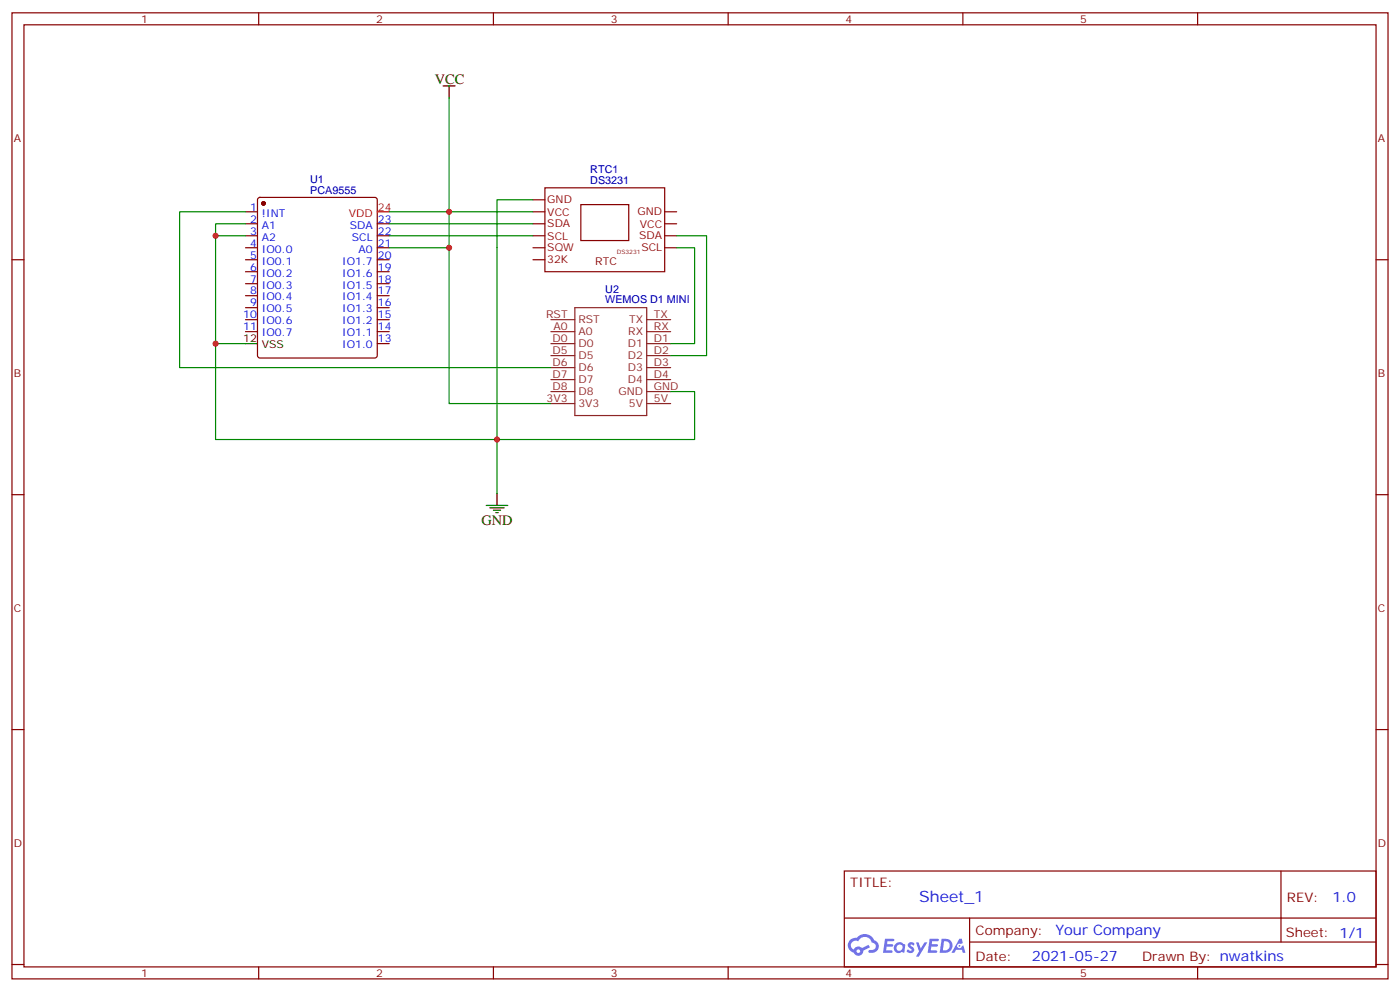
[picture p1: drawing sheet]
<svg xmlns="http://www.w3.org/2000/svg" width="412mm" height="292mm" viewBox="0 0 412 292" stroke-linecap="round" stroke-linejoin="round" font-family="sans-serif">
<g fill="none" stroke="#870000" stroke-width=".35">
<path d="M3.5 3.8h405.4v284.3h-405.4zM7.1 7.3h398.2v277.3h-398.2zM76.2 3.8v3.5M145.3 3.8v3.5M214.5 3.8v3.5M283.6 3.8v3.5M352.8 3.8v3.5M3.5 76.4h3.6M405.3 76.4h3.6M3.5 145.6h3.6M405.3 145.6h3.6M3.5 214.7h3.6"/>
<path d="M405.3 214.7h3.6M248.7 256.4h156.6v28.2h-156.6zM377.3 256.4v20.9M248.7 270.2h156.5M285.6 277.3h119.6M285.6 270.2v14.1M3.5 283.9h3.6M76.2 284.6v3.5M145.3 284.6v3.5M214.5 284.6v3.5M283.6 284.6v3.5M352.8 284.6v3.5"/>
<path d="M405.3 283.9h3.6"/>
</g>
<g fill="#5487ff">
<path d="M267.7 277.5a1.22 1.22 0 0 1 1.7 .3l-.4 .6a.47 .47 0 0 0-.3-.4 .47 .47 0 0 0-.5 .2l.1 .2a1.14 1.14 0 0 1 .8 1.7 1.14 1.14 0 0 1-1.9 0l-.2-.2 .5-.5 .7 .4a.29 .29 0 0 0 .3-.2 .29 .29 0 0 0-.2-.4 1.04 1.04 0 0 1-.6-1.7z"/>
<path d="M260.7 276.3h2.4l.3 .2-.2 .5h-1.8l-.1 .9h1.5l.3 .4-.3 .3h-1.6l-.2 1.1 1.7 .1 .2 .3-.2 .3h-2.6z"/>
<path d="M273.8 276.3h2.4l.3 .2-.1 .5h-1.8l-.2 .9h1.6l.3 .4-.4 .3h-1.6l-.1 1.1 1.7 .1 .2 .3-.2 .3h-2.6z"/>
<path d="M282.6 276.3h.7l.3 1.2-.6 .4a.69 .69 0 0 0-1 .2 .69 .69 0 0 0 .4 1 .69 .69 0 0 0 .9-.6l.5-.3 .6 2.2h-.8l-.2-.8h-1.8l-.5 .8h-.8z"/>
<path d="M269.8 277.4h.8l.6 1.8 1.1-1.8h.9l-2.6 4.2h-.8l.9-1.6z"/>
<path d="M277.4 276.3l-.6 4.1h1.3a2.11 2.11 0 0 0 2.5-2.1 2.11 2.11 0 0 0-2.5-2zM278.1 277a1.39 1.39 0 0 1 1.7 1.4 1.39 1.39 0 0 1-1.8 1.3h-.3z"/>
<path d="M263.7 277.9a1.54 1.54 0 0 0-.1 2.2 1.54 1.54 0 0 0 2.2 .1l.6 .2 .3-2.3-.2-.2h-.4a1.49 1.49 0 0 0-2.4 0zM264 278.9a.94 .94 0 0 1 1.8 0 .94 .94 0 0 1-1.8 0z"/>
<path d="M250.4 276.7a2.18 2.18 0 0 0 1.1 3.7 1.44 1.44 0 0 0 1.6 .9 1.44 1.44 0 0 0 1.2-1.5l2-1-.5-.7-1.9 .9a1.47 1.47 0 0 0-2.4 .5 1.39 1.39 0 0 1-.7-2 1.39 1.39 0 0 1 2-.4 2.12 2.12 0 0 1 2.2-1.3 2.12 2.12 0 0 1 1.9 1.7 1.14 1.14 0 0 1 1.1 1.4 1.14 1.14 0 0 1-1.7 .7 .43 .43 0 0 0-.5 .4 .43 .43 0 0 0 .4 .5 1.98 1.98 0 0 0 2.5-1.3 1.98 1.98 0 0 0-1.2-2.5 3.1 3.1 0 0 0-5.3-.7l-.9 .1zM252.3 280a.55 .55 0 0 1 1.1 0 .55 .55 0 0 1-1.1 0z"/>
<circle cx="282.6" cy="278.4" r=".26"/>
</g>
<g fill="none" stroke="#8c2424" stroke-width=".35">
<path d="M162.3 97.6h7M162.3 94.1h7M169.3 90.6h21.2v31.7h-21.2zM190.5 97.6h7.1M190.5 94.1h7.1M162.3 118.8h7M162.3 115.3h7M162.3 101.1h7M162.3 111.7h7M162.3 108.2h7M162.3 104.7h7M190.5 118.8h7.1"/>
<path d="M190.5 115.3h7.1M190.5 101.1h7.1M190.5 111.7h7.1M190.5 108.2h7.1M190.5 104.7h7.1"/>
</g>
<circle cx="77.6" cy="59.9" r=".53" fill="#870000" stroke="#870000" stroke-width=".35"/>
<g fill="none" stroke="#870000" stroke-width=".35">
<path d="M76.1 58.3l.5-.2h33.8l.5 .2 .2 .5v45.9l-.2 .5-.5 .2h-33.8l-.5-.3-.3-.4v-45.9zM160.5 55.3h35.3v24.7h-35.3zM72.3 62.3h3.5M72.3 65.9h3.5M72.3 69.4h3.5M72.3 72.9h3.5M72.3 76.4h3.5M72.3 80h3.5M111.1 65.9h3.6M111.1 69.4h3.6M111.1 72.9h3.6M111.1 76.4h3.6"/>
<path d="M111.1 80h3.6M171.1 60.2h14.1v10.6h-14.1zM72.3 83.5h3.5M72.3 87h3.5M72.3 90.6h3.5M72.3 94.1h3.5M72.3 97.6h3.5M111.1 83.5h3.6M111.1 87h3.6M111.1 90.6h3.6M111.1 94.1h3.6M111.1 97.6h3.6"/>
<path d="M111.1 101.1h3.6"/>
</g>
<path d="M130.5 25.3h3.6M132.3 25.3v3.5M72.3 101.1h3.5M143.2 148.8h6.4M144.3 149.5h4.2M145.3 150.2h2.2M146 150.9h.8M146.4 145.2v3.6" fill="none" stroke="#000" stroke-width=".35"/>
<path d="M111.1 62.3h3.6" fill="none" stroke="#f00" stroke-width=".35"/>
<path d="M132.3 28.8v33.5h24.7M157 58.8h-10.6v86.4M72.3 69.4h-8.8v31.7M72.3 65.9h-8.8v3.5M72.3 62.3h-19.4v45.9h109.4M114.7 62.3h17.6v56.5h30M114.7 65.9h42.3M114.7 69.4h42.3M114.7 72.9h17.6M199.3 69.4h8.8v35.3h-10.5M199.3 72.9h5.3v28.2h-7M72.3 101.1h-8.8v28.3h141.1v-14.1h-7" fill="none" stroke="#008700" stroke-width=".35"/>
<path d="M157 58.8h3.5M157 69.4h3.5M157 65.9h3.5M157 62.3h3.5M157 76.4h3.5M157 72.9h3.5M195.8 69.4h3.5M195.8 65.9h3.5M195.8 62.3h3.5M195.8 72.9h3.5" fill="none" stroke="#900" stroke-width=".35"/>
<g fill="#c00">
<circle cx="132.3" cy="62.3" r=".88"/>
<circle cx="63.5" cy="101.1" r=".88"/>
<circle cx="63.5" cy="69.4" r=".88"/>
<circle cx="146.4" cy="129.4" r=".88"/>
<circle cx="132.3" cy="72.9" r=".88"/>
</g>
<text font-size="4.6" fill="#00f" x="270.8" y="265.4">Sheet_1</text>
<g font-size="4.2">
<text x="128.1" y="24.6">VCC</text>
<text x="141.8" y="154.4">GND</text>
</g>
<g font-size="4.2" fill="#00f">
<text x="392.5" y="265.6">1.0</text>
<text x="310.9" y="275.2">Your Company</text>
<text x="304" y="283">2021-05-27</text>
</g>
<g font-size="3.9" fill="#800">
<text x="250.5" y="260.9">TITLE:</text>
<text x="379.1" y="265.6">REV:</text>
<text x="287.4" y="275.1">Company:</text>
<text x="378.7" y="275.8">Sheet: 1/1</text>
<text x="287.4" y="282.8">Date:</text>
<text x="336.4" y="282.9">Drawn By: nwatkins</text>
</g>
<g font-size="3.2" fill="#800">
<text x="41.6" y="6.8">1</text>
<text x="110.8" y="6.8">2</text>
<text x="179.9" y="6.8">3</text>
<text x="249.1" y="6.8">4</text>
<text x="318.2" y="6.8">5</text>
<text x="4.1" y="41.9">A</text>
<text x="405.9" y="41.9">A</text>
<text x="175.3" y="77.9">RTC</text>
<text x="4.1" y="111">B</text>
<text x="405.9" y="111">B</text>
<text x="4.1" y="180.2">C</text>
<text x="405.9" y="180.2">C</text>
<text x="4.1" y="249.3">D</text>
<text x="405.9" y="249.3">D</text>
<text x="41.6" y="287.6">1</text>
<text x="110.8" y="287.6">2</text>
<text x="179.9" y="287.6">3</text>
<text x="249.1" y="287.6">4</text>
<text x="318.2" y="287.6">5</text>
</g>
<g font-size="3.2" fill="#000080">
<text x="91.4" y="53.9">U1</text>
<text x="173.9" y="51">RTC1</text>
<text x="91.4" y="57">PCA9555</text>
<text x="173.9" y="54.2">DS3231</text>
<text x="178.3" y="89.3">WEMOS D1 MINI</text>
<text x="178.3" y="86.1">U2</text>
</g>
<g font-size="3.2" fill="#900">
<text x="161.2" y="59.9">GND</text>
<text x="161.2" y="63.5">VCC</text>
<text x="187.8" y="63.4">GND</text>
<text x="161.2" y="66.9">SDA</text>
<text x="161.2" y="70.5">SCL</text>
<text x="188.3" y="70.3">SDA</text>
<text x="188.5" y="67">VCC</text>
<text x="161.2" y="77.5">32K</text>
<text x="161.2" y="73.8">SQW</text>
<text x="188.9" y="74">SCL</text>
</g>
<g font-size="3.2" fill="#00f">
<text x="73.7" y="62">1</text>
<text x="73.7" y="65.5">2</text>
<text x="77.2" y="63.7">!INT</text>
<text x="111.3" y="65.5">23</text>
<text x="73.7" y="69">3</text>
<text x="77.2" y="67.3">A1</text>
<text x="77.2" y="70.8">A2</text>
<text x="103" y="67.3">SDA</text>
<text x="103.7" y="70.8">SCL</text>
<text x="111.3" y="69">22</text>
<text x="73.7" y="72.6">4</text>
<text x="73.7" y="76.1">5</text>
<text x="77.2" y="74.3">IO0.0</text>
<text x="77.2" y="77.9">IO0.1</text>
<text x="100.8" y="77.9">IO1.7</text>
<text x="105.6" y="74.3">A0</text>
<text x="111.3" y="76.1">20</text>
<text x="111.3" y="72.6">21</text>
<text x="73.7" y="79.6">6</text>
<text x="73.7" y="83.1">7</text>
<text x="77.2" y="81.4">IO0.2</text>
<text x="100.8" y="81.4">IO1.6</text>
<text x="111.3" y="83.1">18</text>
<text x="111.3" y="79.6">19</text>
<text x="73.7" y="86.7">8</text>
<text x="77.2" y="84.9">IO0.3</text>
<text x="77.2" y="88.4">IO0.4</text>
<text x="100.8" y="88.4">IO1.4</text>
<text x="100.8" y="84.9">IO1.5</text>
<text x="111.3" y="86.7">17</text>
<text x="71.6" y="93.7">10</text>
<text x="73.7" y="90.2">9</text>
<text x="77.2" y="92">IO0.5</text>
<text x="77.2" y="95.5">IO0.6</text>
<text x="100.8" y="95.5">IO1.2</text>
<text x="100.8" y="92">IO1.3</text>
<text x="111.3" y="93.7">15</text>
<text x="111.3" y="90.2">16</text>
<text x="71.6" y="97.3">11</text>
<text x="77.2" y="99">IO0.7</text>
<text x="100.8" y="99">IO1.1</text>
<text x="111.3" y="100.8">13</text>
<text x="111.3" y="97.3">14</text>
<text x="100.8" y="102.6">IO1.0</text>
</g>
<g font-size="3.2" fill="#f00">
<text x="102.8" y="63.7">VDD</text>
<text x="111.3" y="62">24</text>
</g>
<g font-size="3.2" fill="#8d2323">
<text x="160.9" y="93.7">RST</text>
<text x="170.4" y="95.1">RST</text>
<text x="185.3" y="95.1">TX</text>
<text x="192.6" y="93.7">TX</text>
<text x="162.8" y="100.8">D0</text>
<text x="163" y="97.3">A0</text>
<text x="170.4" y="98.7">A0</text>
<text x="185.1" y="98.7">RX</text>
<text x="192.6" y="100.8">D1</text>
<text x="192.6" y="97.3">RX</text>
<text x="162.8" y="107.8">D6</text>
<text x="162.8" y="104.3">D5</text>
<text x="170.4" y="102.2">D0</text>
<text x="170.4" y="105.7">D5</text>
<text x="185" y="105.7">D2</text>
<text x="185" y="102.2">D1</text>
<text x="192.6" y="107.8">D3</text>
<text x="192.6" y="104.3">D2</text>
<text x="162.8" y="111.4">D7</text>
<text x="170.4" y="112.8">D7</text>
<text x="170.4" y="109.3">D6</text>
<text x="185" y="112.8">D4</text>
<text x="185" y="109.3">D3</text>
<text x="192.6" y="111.4">D4</text>
<text x="161" y="118.4">3V3</text>
<text x="162.8" y="114.9">D8</text>
<text x="170.4" y="119.8">3V3</text>
<text x="170.4" y="116.3">D8</text>
<text x="182.2" y="116.3">GND</text>
<text x="185.3" y="119.8">5V</text>
<text x="192.6" y="118.4">5V</text>
<text x="192.6" y="114.9">GND</text>
</g>
<g font-size="3.2">
<text x="71.6" y="100.8">12</text>
<text x="77.2" y="102.6">VSS</text>
</g>
<text font-size="1.8" fill="#800" x="181.7" y="74.7">DS3231</text>
</svg>
